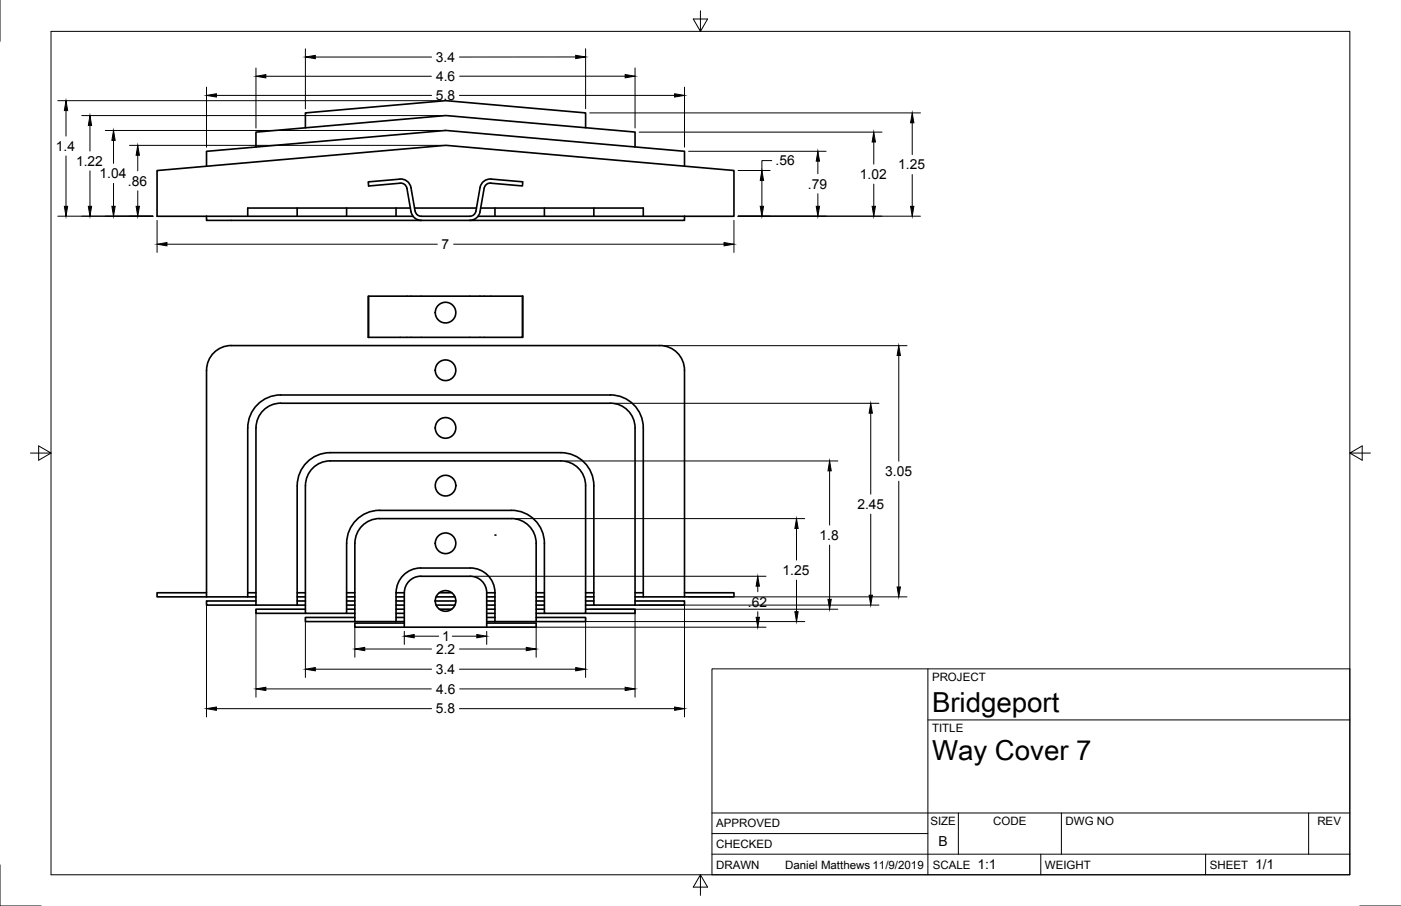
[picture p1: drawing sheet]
<svg xmlns="http://www.w3.org/2000/svg" width="432mm" height="279mm" viewBox="0 0 432 279" stroke-linecap="round" stroke-linejoin="round" font-family="sans-serif">
<!-- layer: Visible -->
<g fill="none" stroke="#000" stroke-width=".51">
<path d="M180.5 39.4v-4.6l-43.3-3.7-43.1 3.7v4.6M125.4 58.1l-.4-.9a1.84 1.84 0 0 0-1.6-.7l-9.8 .9-.1-1.3 9.8-.9a3.2 3.2 0 0 1 3.4 2.6l1.2 7.3M125.4 58.1l1.3 7.2a3.2 3.2 0 0 0 3.1 2.7M149.2 58.1l-1.3 7.2a3.2 3.2 0 0 1-3.1 2.6M151.4 55.2l9.7 .9-.1 1.2-9.7-.8a1.84 1.84 0 0 0-2.1 1.5M151.4 55.2a3.2 3.2 0 0 0-3.4 2.6l-1.3 7.3-.4 .8-1 .7-15.5 .1-1.2-.5-.6-1.1M195.7 45.3v-4.6l-58.5-5.1-58.3 5.1v4.6M211 51.2v-4.5l-73.8-6.5-73.6 6.5v4.6M63.6 66.7h-15.2v-14.1l88.8-7.8 89 7.8v14.1h-15.2M63.6 66.7h63.7M63.6 66.7v1.3h81.2M91.6 64.2v2.5"/>
<path d="M106.8 64.2v2.5M122.1 64.2v2.5M126.5 64.2h-50.2v2.5M127.8 64.2h19.1M147.3 66.7h63.7M148.1 64.2h50.2v2.5M152.5 64.2v2.5M167.8 64.2v2.5M183 64.2v2.5M211 66.7v1.3h-66.2M113.6 91.3l-.1 12.7h47.5v-12.7M113.6 104v-12.7h47.5l-.1 12.7"/>
<path d="M117 159.9h40.6M117 157.4h40.6M117 159.9a7.6 7.6 0 0 0-7.6 7.6M117 157.4a10.2 10.2 0 0 0-10.2 10.1M157.6 159.9a7.6 7.6 0 0 1 7.6 7.6M157.6 157.4a10.2 10.2 0 0 1 10.2 10.1M106.8 167.6v21.5h-12.7v-39.3a7.6 7.6 0 0 1 7.7-7.7h71.1a7.6 7.6 0 0 1 7.6 7.7v39.3h-12.7v-21.5M109.4 167.6v24.1M165.2 167.6v24.1M63.6 182.8h-15.2v1.3h15.2M63.6 184.1l.1-69.9a7.6 7.6 0 0 1 7.6-7.6h132a7.6 7.6 0 0 1 7.7 7.6v69.9M63.6 184.1h15.3"/>
<path d="M76.3 184.1l.1-52.1a10.1 10.1 0 0 1 10.1-10.2h101.6a10.2 10.2 0 0 1 10.2 10.2v52.1M76.3 182.8h2.6M78.9 185.3h-15.3v1.3h15.3M78.9 186.6v-54.6a7.6 7.6 0 0 1 7.6-7.7l101.6 .1a7.6 7.6 0 0 1 7.6 7.6v54.6M78.9 186.6h15.2M91.6 186.6v-36.8a10.2 10.2 0 0 1 10.1-10.2h71.2a10.2 10.2 0 0 1 10.1 10.2v36.8h12.7M91.6 185.3h2.5M91.6 184.1h2.5M91.6 182.8h2.5M94.1 187.9h-15.2v1.2h15.2M106.8 189.1h2.6M106.8 187.9h2.6"/>
<path d="M106.8 186.6h2.6M106.8 185.3h2.6M106.8 184.1h2.6M106.8 182.8h2.6M109.4 190.4h-15.3v1.3h15.3M109.4 191.7h15.2M122.1 190.4h2.5M122.1 189.1h2.5M122.1 187.9h2.5M122.1 186.6h2.5M122.1 185.3h2.5M122.1 184.1h2.5"/>
<path d="M122.1 182.8a7.6 7.6 0 0 1 7.6-7.6h15.2a7.6 7.6 0 0 1 7.6 7.6M124.6 192.2h-15.2v1.2h15.2M124.6 182.8h-2.5v8.9M124.6 182.8v10.6M124.6 182.8a5.1 5.1 0 0 1 5.1-5.1h15.2a5 5 0 0 1 5.1 5.1M134.1 185.3h6.4M134.4 186.6h5.8M134.4 184.1h5.8M135.4 187.9h3.8M135.4 182.8h3.8M150 192.2h15.2v1.2h-40.6M150 182.8v10.6"/>
<path d="M150 191.7h15.2M150 190.4h2.5M150 189.1h2.5M150 187.9h2.5M150 186.6h2.5M150 185.3h2.5M150 184.1h2.5M150 182.8h2.5M152.5 182.8v8.9M165.2 190.4h15.3v1.3h-15.3M165.2 189.1h2.6M165.2 187.9h2.6"/>
<path d="M165.2 186.6h2.6M165.2 185.3h2.6M165.2 184.1h2.6M165.2 182.8h2.6M180.5 187.9h15.2v1.2h-15.2M180.5 186.6h2.5M180.5 185.3h2.5M180.5 184.1h2.5M180.5 182.8h2.5M195.7 185.3h15.3v1.3h-15.3M195.7 184.1h15.3M195.7 182.8h2.6"/>
<path d="M211 182.8h15.2v1.3h-15.2"/>
<circle cx="137.3" cy="96.4" r="3.2"/>
<circle cx="137.3" cy="114.2" r="3.2"/>
<circle cx="137.3" cy="132" r="3.2"/>
<circle cx="137.3" cy="149.8" r="3.2"/>
<circle cx="137.3" cy="167.5" r="3.2"/>
<circle cx="137.3" cy="185.3" r="3.2"/>
</g>
<circle cx="152.5" cy="165" r=".25" fill="#000"/>
<!-- layer: Border -->
<path d="M0 0v12.7M15.7 9.7h400.3v260.1h-400.3zM215.9 3.3v6.4l-2.2-3.8h4.4l-2.2 3.8M9.4 139.7h6.3l-3.8-2.2v4.4l3.8-2.2M416 139.7l3.8 2.2v-4.4l-3.8 2.2h6.4M0 266.7v12.7h12.7M215.9 269.8l2.2 3.8h-4.4l2.2-3.8v6.3M419.1 279.4h12.7" fill="none" stroke="#000" stroke-width=".31"/>
<!-- layer: Titleblock -->
<path d="M219.4 206.3h196.6v63.5h-196.6zM286 206.3v63.5M286 222h130M219.4 257.1h66.6M219.4 250.7h196.6M295.4 250.7v12.7M327.1 250.7v12.7M403.3 250.7v12.7M219.4 263.4h196.6M320.8 263.4v6.4M371.6 263.4v6.4" fill="none" stroke="#000" stroke-width=".31"/>
<!-- layer: Dimensions -->
<g fill="none" stroke="#000" stroke-width=".31">
<path d="M94.1 15v18.6M97.2 17.6h35.8M177.4 17.6h-35.8M180.5 15v18.5M17.8 31.1h118.2M20.3 34.1v7.9M25.2 35.6h111.1M27.7 38.7v7.9M63.6 26.9v18.5M66.7 29.4h66.3M78.9 21v18.5M81.9 23.5h51"/>
<path d="M141.6 29.4h66.3M141.7 23.5h51M181.8 34.8h101.9M195.7 21v18.5M211 26.9v18.5M281.2 37.9v9.8M20.3 48.1v15.5M27.7 52.7v10.9M32.4 40.2h103.9M35 43.3v7.1M35 56.5v7.1M39.9 44.8h96.4"/>
<path d="M42.5 47.9v4.8M42.5 58.8v4.8M197 40.7h74.8M212.2 46.7h42.4M227.5 52.6h9.9M234.8 55.6v8M237.9 49.5h-3.1v3.1M252.1 49.7v3.9M252.1 59.8v3.8M269.3 43.8v6.8M269.3 56.8v6.8M281.2 53.8v9.8"/>
<path d="M17.8 66.7h29.3M48.4 67.9v10M51.5 75.3h83.3M139.8 75.3h83.4M226.2 67.9v10M227.5 66.7h56.2M204.6 106.6h74.9M277 109.6v32.6M189.4 124.4h81.5M268.4 127.4v25M158.9 159.9h89.1M174.1 142.2h84.1"/>
<path d="M255.7 145.2v16.7M268.4 158.6v25M277 148.4v32.6M146.2 177.7h89.9M245.5 163v9.7M245.5 178.9v9.7M255.7 168.1v16.7M63.6 185.3v35.8M78.9 187.9v27.1M94.1 190.4v18.5M109.4 193v9.7M124.6 194.7v4"/>
<path d="M127.7 196.2h7.5M139.4 196.2h7.6M150 194.7v4M151.3 193.4h84.8M165.2 193v9.7M166.5 191.7h81.5M180.5 190.4v18.5M181.8 187.9h76.4M195.7 187.9v27.1M197 186.6h73.9M211 185.3v35.8M212.2 184.1h67.3"/>
<path d="M233.6 180.8v1.7M233.6 188.6v1.8M66.7 218.5h66.3M81.9 212.4h51M97.2 206.4h35.8M112.4 200.2h20.6M141.6 206.4h35.8M141.6 218.5h66.3M141.6 200.2h20.6M141.7 212.4h51"/>
</g>
<g fill="#000" stroke="#000" stroke-width=".31">
<path d="M94.1 17.6l3.1-.5v1zM177.4 17.1l3.1 .5-3.1 .5zM20.3 31.1l.5 3h-1zM27.7 35.6l.5 3.1h-1zM63.6 29.4l3.1-.5v1zM78.9 23.5l3-.5v1zM192.7 23l3 .5-3 .5zM207.9 28.9l3.1 .5-3.1 .5zM281.2 34.8l.5 3.1h-1.1zM35 40.2l.5 3.1h-1zM42.5 44.8l.5 3.1h-1zM234.8 52.6l.5 3h-1z"/>
<path d="M252.1 46.7l.5 3h-1zM269.3 40.7l.5 3.1h-1zM19.8 63.6h1l-.5 3.1zM27.2 63.6h1l-.5 3.1zM34.5 63.6h1l-.5 3.1zM42 63.6h1l-.5 3.1zM48.4 75.3l3.1-.5v1zM223.2 74.8l3 .5-3 .5zM234.3 63.6h1l-.5 3.1zM251.6 63.6h1l-.5 3.1zM268.8 63.6h1l-.5 3.1zM280.6 63.6h1.1l-.5 3.1z"/>
<path d="M277 106.6l.5 3h-1zM268.4 124.4l.5 3h-1zM255.7 142.2l.5 3h-1zM245.5 159.9l.5 3.1h-1zM109.4 200.2l3-.6v1.1zM124.6 196.2l3.1-.5v1zM147 195.7l3 .5-3 .5zM162.2 199.6l3 .6-3 .5zM233 190.4h1.1l-.5 3zM233.6 177.7l.5 3.1h-1.1zM245 188.6h1l-.5 3.1zM255.2 184.8h1l-.5 3.1z"/>
<path d="M267.9 183.6h1l-.5 3zM276.5 181h1l-.5 3.1zM63.6 218.5l3.1-.5v1.1zM78.9 212.4l3-.5v1.1zM94.1 206.4l3.1-.5v1zM177.4 205.9l3.1 .5-3.1 .5zM192.7 211.9l3 .5-3 .6zM207.9 218l3.1 .5-3.1 .6z"/>
</g>
<g font-size="8.5">
<text x="287.3" y="219.5">Bridgeport</text>
<text x="287.3" y="234.5">Way Cover 7</text>
</g>
<g font-size="4.3">
<text x="134.4" y="19.1">3.4</text>
<text x="134.4" y="25">4.6</text>
<text x="134.3" y="30.9">5.8</text>
<text x="17.3" y="46.6">1.4</text>
<text x="23.5" y="51.2">1.22</text>
<text x="239" y="51">.56</text>
<text x="276.9" y="52.2">1.25</text>
<text x="30.7" y="54.9">1.04</text>
<text x="39.4" y="57.3">.86</text>
<text x="249" y="58.2">.79</text>
<text x="265" y="55.2">1.02</text>
<text x="136.1" y="76.8">7</text>
<text x="272.9" y="146.8">3.05</text>
<text x="264.3" y="157">2.45</text>
<text x="252.6" y="166.5">1.8</text>
<text x="241.2" y="177.3">1.25</text>
<text x="230.5" y="187">.62</text>
<text x="136.3" y="197.7">1</text>
<text x="134.4" y="201.7">2.2</text>
<text x="134.4" y="207.9">3.4</text>
<text x="134.4" y="214">4.6</text>
<text x="134.3" y="220">5.8</text>
<text x="289.3" y="261">B</text>
<text x="301.2" y="268.1">1:1</text>
<text x="386.8" y="268.1">1/1</text>
</g>
<g font-size="3.5">
<text x="287.3" y="210.1">PROJECT</text>
<text x="287.3" y="225.8">TITLE</text>
<text x="220.7" y="255.2">APPROVED</text>
<text x="286.7" y="254.5">SIZE</text>
<text x="306.1" y="254.5">CODE</text>
<text x="328.4" y="254.5">DWG NO</text>
<text x="406" y="254.5">REV</text>
<text x="220.7" y="261.5">CHECKED</text>
<text x="220.7" y="267.9">DRAWN</text>
<text x="242" y="267.9">Daniel Matthews 11/9/2019</text>
<text x="287.5" y="267.9">SCALE</text>
<text x="322.1" y="267.9">WEIGHT</text>
<text x="372.9" y="267.9">SHEET</text>
</g>
</svg>
